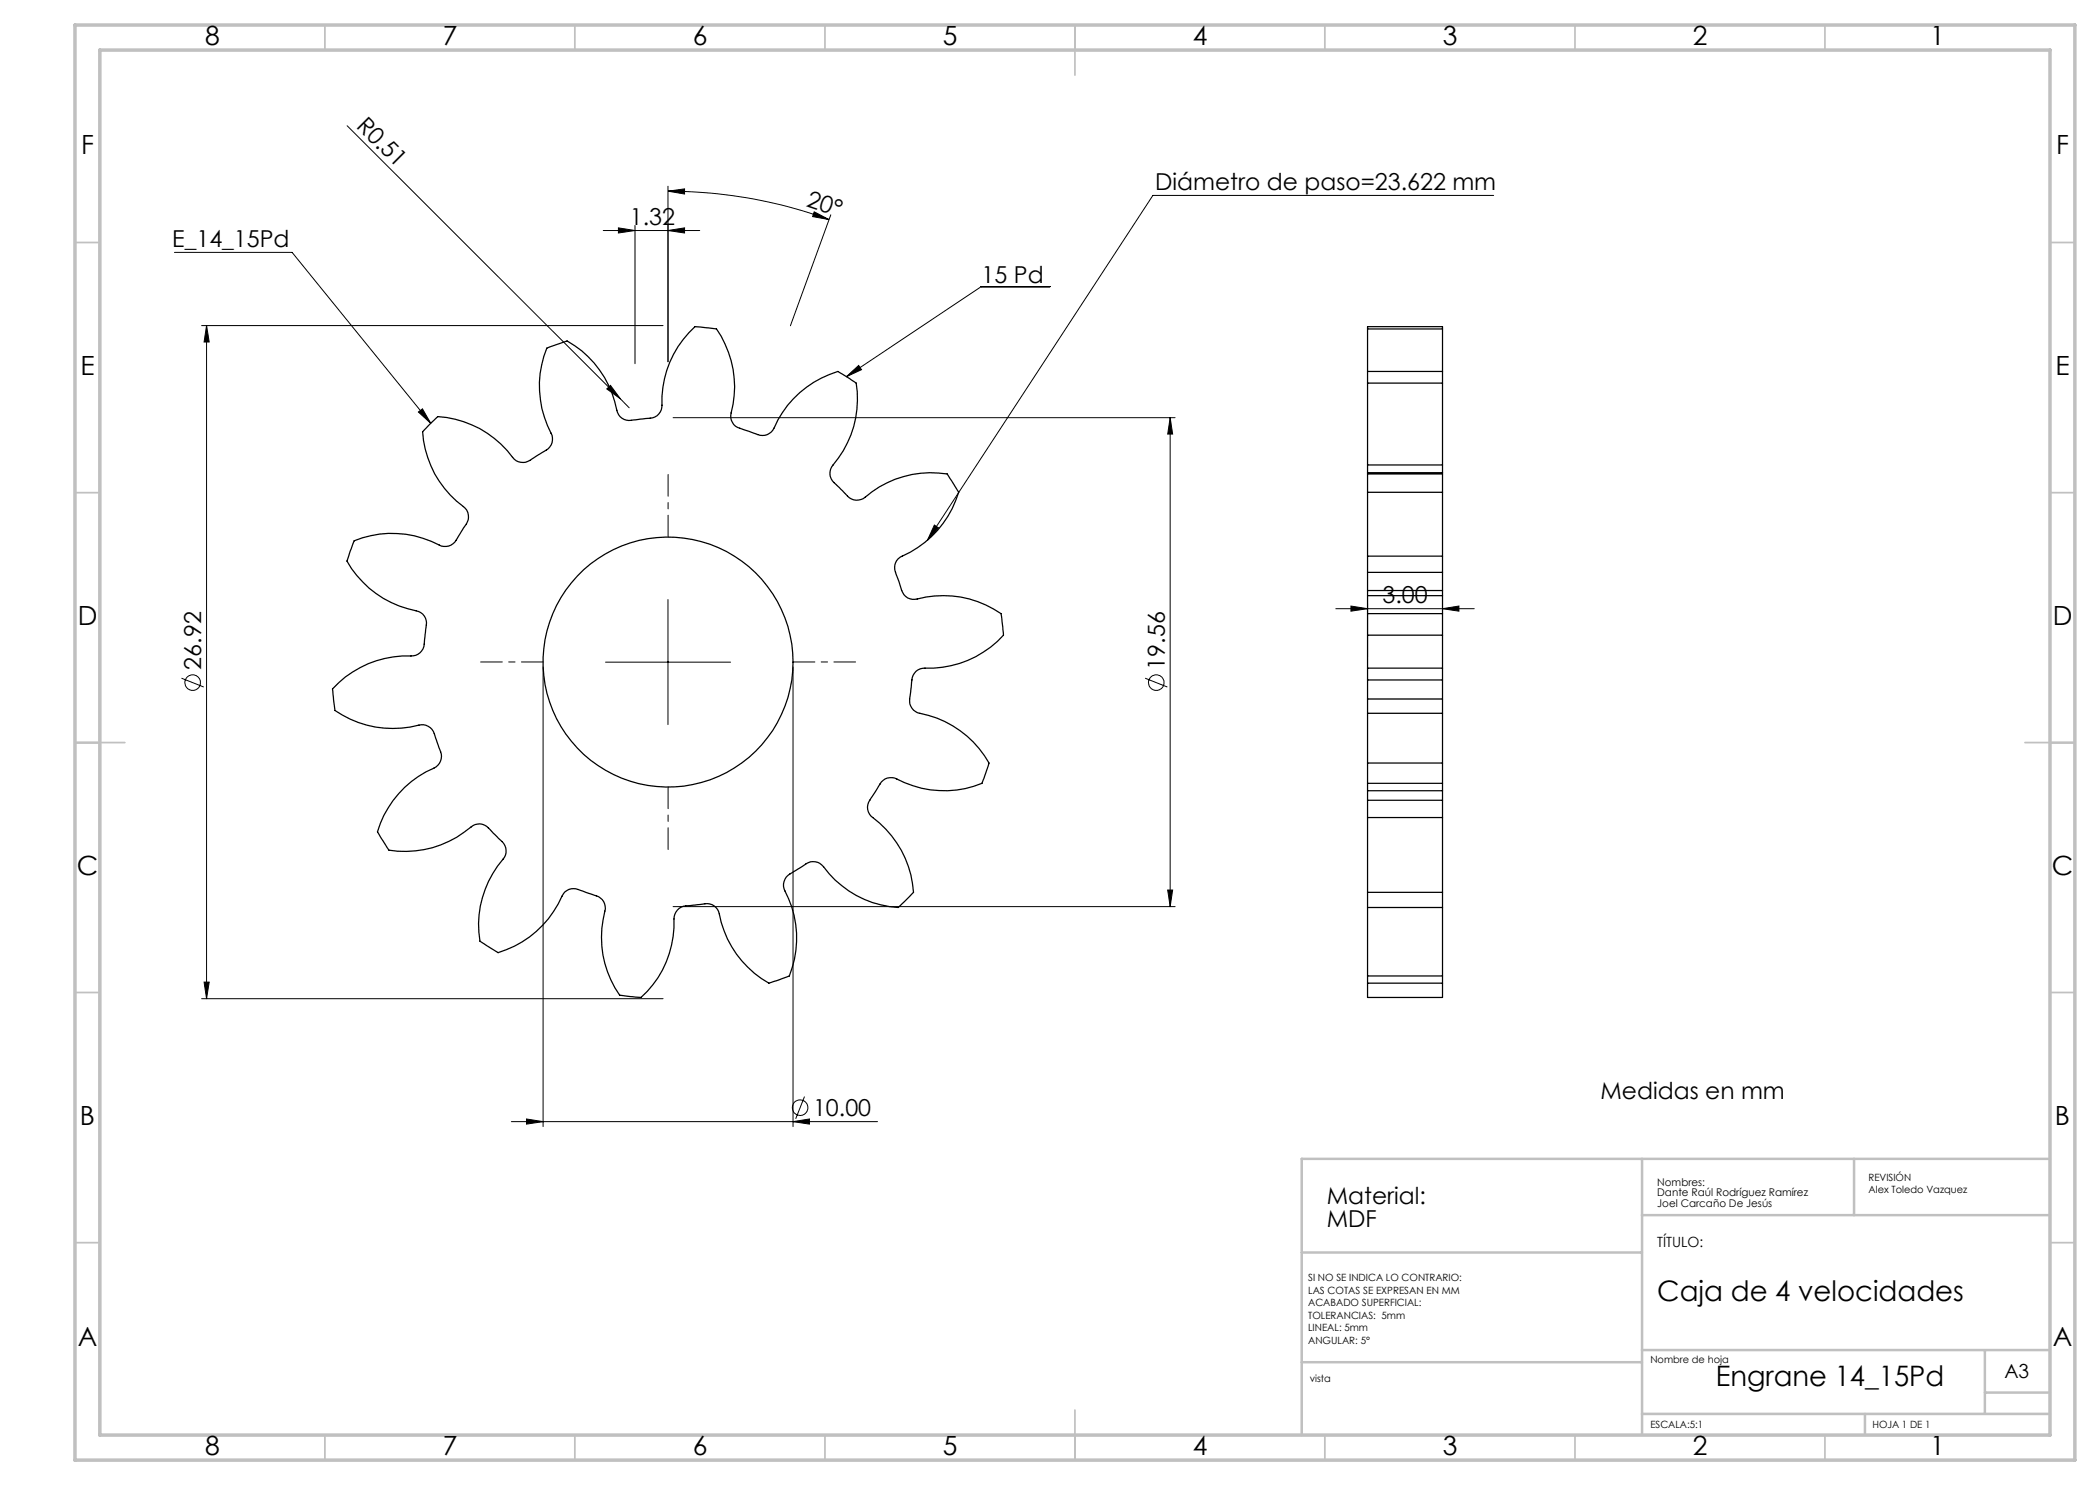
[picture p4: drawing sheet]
<svg xmlns="http://www.w3.org/2000/svg" width="420mm" height="297mm" viewBox="0 0 420 297" stroke-linecap="round" stroke-linejoin="round" font-family="sans-serif">
<g fill="none" stroke="#c0c0c0" stroke-width=".35">
<path d="M65 5v5M115 5v5M165 5v5M215 5v10M265 5v5M315 5v5M365 5v5M15 48.5h5M410 48.5h5M15 98.5h5M410 98.5h5M15 148.5h10"/>
<path d="M405 148.5h10M15 198.5h5M410 198.5h5M15 248.5h5M410 248.5h5M65 287v5M115 287v5M165 287v5M215 282v10M265 287v5M315 287v5M365 287v5"/>
</g>
<path d="M328.4 231.8v55.2M370.8 231.8v11.2M410 231.8h-149.6v55.2M260.4 250.5h68M328.4 243h81.6M260.4 272.4h68M328.4 270h81.6M397 270v12.8M397 278.5h13M328.4 282.8h81.6M373 282.8v4.2" fill="none" stroke="#c0c0c0" stroke-width=".5"/>
<path d="M15 5h400v287h-400zM20 10h390v277h-390z" fill="none" stroke="#c0c0c0" stroke-width=".7"/>
<g fill="none" stroke="#000" stroke-width=".2">
<path d="M69.4 25.1l54.7 54.7M133.6 38.2l3.3-.4v1zM133.6 38.2a93.7 93.7 0 0 1 32.2 5.7M133.6 37.2v35.2M298.7 39.1h-68.1l-45.1 69M34.9 50.5h23.5l27.7 34.2M120.6 46.1h19.3M123.7 45.6l3.3 .5-3.3 .5zM127 45.1v27.6M133.6 46.1l3.3-.5v1zM162.8 42.4l3 1.5-3.3-.6zM166.2 43l-8.1 22.2"/>
<path d="M210 57.3h-13.7l-27 18M40.3 65.1h92.3M41.3 65.1v134.6M41.3 65.1l.5 3.3h-1zM121.4 77.8l.7-.7 2 2.7zM124.1 79.8l1.7 1.8M169.3 75.3l2.4-2.2 .6 .8zM83.7 82.4l.8-.6 1.6 2.9zM134.6 83.5h100.4M234 83.5v97.8M234 83.5l.5 3.3h-1zM133.6 119.9v25"/>
<path d="M186.9 105l.8 .6-2.2 2.5zM36.3 135.6l4.4 1.8M108.6 133.4v91.9M121.1 132.4h25M158.6 133.4v91.9M229 135.6l4.5 1.8M267.2 121.7h27.7M270.2 121.2l3.3 .5-3.3 .5zM273.5 120.7v10.7M288.5 121.7l3.3-.5v1zM288.5 120.7v10.7M233.5 178h1l-.5 3.3z"/>
<path d="M40.3 199.7h92.3M40.8 196.4h1l-.5 3.3zM134.6 181.3h100.4M160.9 219.3l-1.8 4.5M102.3 224.3h73.2M105.3 223.8l3.3 .5-3.3 .5zM158.6 224.3l3.3-.5v1z"/>
<circle cx="38.5" cy="136.5" r="1.56"/>
<circle cx="231.3" cy="136.5" r="1.56"/>
<circle cx="160" cy="221.5" r="1.55"/>
</g>
<path d="M133.6 107.4v-12.5M108.6 132.4h-12.5M158.6 132.4h12.5M133.6 157.4v12.5" fill="none" stroke="#000" stroke-width=".2" stroke-dasharray="15.2 1.3 1.3 1.3" stroke-dashoffset="10.9"/>
<g fill="#000">
<path d="M121.4 77.8l.7-.7 2 2.7z"/>
<path d="M162.8 42.4l3 1.5-3.3-.6zM133.6 38.2l3.3-.4v1z"/>
<path d="M169.3 75.3l2.4-2.2 .6 .8zM83.7 82.4l.8-.6 1.6 2.9zM186.9 105l.8 .6-2.2 2.5z"/>
<path d="M288.5 121.7l3.3-.5v1zM270.2 121.2l3.3 .5-3.3 .5z"/>
<path d="M233.5 178h1l-.5 3.3zM234 83.5l.5 3.3h-1zM40.8 196.4h1l-.5 3.3zM41.3 65.1l.5 3.3h-1z"/>
<path d="M105.3 223.8l3.3 .5-3.3 .5zM158.6 224.3l3.3-.5v1zM123.7 45.6l3.3 .5-3.3 .5zM133.6 46.1l3.3-.5v1z"/>
</g>
<g fill="none" stroke="#000" stroke-width=".25">
<path d="M273.5 76.6v16.4M273.5 74.3v2.3M273.5 65.8v8.5M273.5 65.8v-.5h15v.5M273.5 76.6h15M273.5 74.3h15M273.5 65.8h15M288.5 76.6v16.4M288.5 74.3v2.3M288.5 65.8v8.5M86 84.8l1.6-1.5a20.2 20.2 0 0 1 15.2 8.5 2.84 2.84 0 0 0 4-.3l1.6-1a2.77 2.77 0 0 0 1.8-3.9 20.3 20.3 0 0 1-.8-17l4-1.4a20.6 20.6 0 0 1 10.1 14.3 2.58 2.58 0 0 0 3.2 1.5l2.9-.3a2.57 2.57 0 0 0 2.8-2.7 20.1 20.1 0 0 1 6.6-15.7l4.3 .5a20.6 20.6 0 0 1 2.9 17.3 2.54 2.54 0 0 0 2.2 2.7l2.7 .9a2.62 2.62 0 0 0 3.7-1.1 20.1 20.1 0 0 1 12.8-11.3l3.6 2.3a20.4 20.4 0 0 1-4.9 16.8 2.58 2.58 0 0 0 .8 3.4l2.1 2.1a2.61 2.61 0 0 0 3.8 .5 20.4 20.4 0 0 1 16.4-4.6l2.3 3.7a20.5 20.5 0 0 1-11.7 12.9 2.67 2.67 0 0 0-.8 3.5l.4 .9a9.4 9.4 0 0 0 1.6 3.5 2.58 2.58 0 0 0 2.2 .5 20.2 20.2 0 0 1 16.8 2.9l.5 4.3a20.4 20.4 0 0 1-16.2 6.7 2.69 2.69 0 0 0-2.2 2.8l-.2 1.9a3.7 3.7 0 0 0 .6 3.6 4.8 4.8 0 0 0 3 1.1 20.3 20.3 0 0 1 12.1 9.5l-1.4 4.1a20.4 20.4 0 0 1-17.5-1.1 2.62 2.62 0 0 0-3.1 1.6l-.5 .8a9.2 9.2 0 0 0-1.8 3.4 2.53 2.53 0 0 0 1.1 2.1 20.2 20.2 0 0 1 8.1 15l-3.1 3a20.4 20.4 0 0 1-15.2-8.5 2.8 2.8 0 0 0-4 .3l-1.6 1a2.82 2.82 0 0 0-1.8 3.9 20.1 20.1 0 0 1 .9 17l-4.1 1.4a20.4 20.4 0 0 1-10.1-14.3 2.58 2.58 0 0 0-3.2-1.5l-2.8 .3a2.62 2.62 0 0 0-2.9 2.7 20 20 0 0 1-6.6 15.7l-4.3-.5a20.2 20.2 0 0 1-2.8-17.2 2.61 2.61 0 0 0-2.3-2.8l-2.7-.9a2.59 2.59 0 0 0-3.7 1.1 20.3 20.3 0 0 1-12.8 11.3l-3.6-2.3a20.4 20.4 0 0 1 4.9-16.8 2.8 2.8 0 0 0-1.2-3.7l-.7-.7a5.4 5.4 0 0 0-3-2.2 2.42 2.42 0 0 0-1.8 .6 20.2 20.2 0 0 1-16.4 4.6l-2.3-3.6a20.5 20.5 0 0 1 11.7-13 2.85 2.85 0 0 0 .6-3.9l-.7-1.9a2.76 2.76 0 0 0-3.3-2.6 20.3 20.3 0 0 1-16.8-2.9l-.5-4.3a20.4 20.4 0 0 1 16.2-6.6 2.8 2.8 0 0 0 2.2-3.3l.2-1.9a2.84 2.84 0 0 0-1.4-3.7 20.5 20.5 0 0 1-14.3-10.1l1.4-4a20.4 20.4 0 0 1 17.5 1 2.85 2.85 0 0 0 3.4-2l1-1.6a2.77 2.77 0 0 0 0-4.3 19.9 19.9 0 0 1-8.2-14.9zM273.5 98.5v12.7"/>
<path d="M273.5 94.8v3.7M273.5 94.5v.3M273.5 93v1.5M273.5 94.5h15M273.5 98.5h15M273.5 94.8h15M273.5 93h15M288.5 98.5v12.7M288.5 94.8v3.7M288.5 94.5v.3M288.5 93v1.5M273.5 119.1v3.6"/>
<path d="M273.5 118.1v1M273.5 111.2v3.3M273.5 114.5v3.6M273.5 119.1h15M273.5 111.2h15M273.5 118.1h15M273.5 114.5h15M288.5 119.1v3.6M288.5 118.1v1M288.5 111.2v3.3M288.5 114.5v3.6M273.5 122.7v4.3"/>
<path d="M273.5 127v6.6M273.5 133.6v2.4M273.5 139.8v2.9M273.5 136v3.8M273.5 133.6h15M273.5 127h15M273.5 122.7h15M273.5 136h15M273.5 139.8h15M288.5 122.7v4.3M288.5 127v6.6M288.5 133.6v2.4"/>
<path d="M288.5 139.8v2.9M288.5 136v3.8M273.5 142.7v9.9M273.5 152.6v4.1M273.5 156.7v1.4M273.5 158.1v2M273.5 158.1h15M273.5 152.6h15M273.5 142.7h15M273.5 156.7h15M288.5 142.7v9.9M288.5 152.6v4.1"/>
<path d="M288.5 156.7v1.4M288.5 158.1v2M273.5 163.5v15M273.5 178.5v3M273.5 160.1v3.4M273.5 178.5h15M273.5 163.5h15M273.5 160.1h15M288.5 163.5v15M288.5 178.5v3M288.5 160.1v3.4M273.5 181.5v13.7"/>
<path d="M273.5 195.2v1.4M273.5 196.6v2.9h15v-2.9M273.5 181.5h15M273.5 195.2h15M273.5 196.6h15M288.5 181.5v13.7M288.5 195.2v1.4"/>
<circle cx="133.6" cy="132.4" r="25"/>
</g>
<g font-size="5.6">
<text x="331.5" y="260.1">Caja de 4 velocidades</text>
<text x="343.1" y="277.2">Engrane 14_15Pd</text>
</g>
<g font-size="5.3">
<text x="41" y="9">8</text>
<text x="88.5" y="9">7</text>
<text x="138.5" y="9">6</text>
<text x="188.5" y="9">5</text>
<text x="238.5" y="9">4</text>
<text x="288.5" y="9">3</text>
<text x="338.5" y="9">2</text>
<text x="386" y="9">1</text>
<text x="16.2" y="30.7">F</text>
<text x="411.2" y="30.7">F</text>
<text x="16.1" y="75">E</text>
<text x="411.1" y="75">E</text>
<text x="15.5" y="125">D</text>
<text x="410.5" y="125">D</text>
<text x="15.4" y="175">C</text>
<text x="410.4" y="175">C</text>
<text x="16" y="225">B</text>
<text x="411" y="225">B</text>
<text x="15.5" y="269.2">A</text>
<text x="410.5" y="269.2">A</text>
<text x="41" y="291">8</text>
<text x="88.5" y="291">7</text>
<text x="138.5" y="291">6</text>
<text x="188.5" y="291">5</text>
<text x="238.5" y="291">4</text>
<text x="288.5" y="291">3</text>
<text x="338.5" y="291">2</text>
<text x="386" y="291">1</text>
</g>
<g font-size="4.7">
<text x="71.1" y="25.3" transform="rotate(45 71.1 25.3)">R0.51</text>
<text x="161.1" y="41.2" transform="rotate(19 161.1 41.2)">20°</text>
<text x="231" y="38">Diámetro de paso=23.622 mm</text>
<text x="126" y="45.1">1.32</text>
<text x="34.4" y="49.4">E_14_15Pd</text>
<text x="196.3" y="56.6">15 Pd</text>
<text x="276.5" y="120.7">3.00</text>
<text x="40.3" y="133.9" transform="rotate(-90 40.3 133.9)">26.92</text>
<text x="233" y="133.9" transform="rotate(-90 233 133.9)">19.56</text>
<text x="320.1" y="219.7">Medidas en mm</text>
<text x="162.6" y="223.2">10.00</text>
<text x="265.3" y="240.8">Material:</text>
<text x="265.3" y="245.3">MDF</text>
</g>
<text font-size="3.9" x="400.9" y="275.5">A3</text>
<text font-size="2.8" x="331.5" y="249.4">TÍTULO:</text>
<g font-size="2.1">
<text x="331.5" y="237.2">Nombres:</text>
<text x="331.5" y="239.3">Dante Raúl Rodríguez Ramírez</text>
<text x="331.5" y="241.4">Joel Carcaño De Jesús</text>
</g>
<g font-size="2">
<text x="373.7" y="236.1">REVISIÓN</text>
<text x="373.7" y="238.6">Alex Toledo Vazquez</text>
<text x="261.6" y="256.3">SI NO SE INDICA LO CONTRARIO:</text>
<text x="261.6" y="258.8">LAS COTAS SE EXPRESAN EN MM</text>
<text x="261.6" y="261.3">ACABADO SUPERFICIAL:</text>
<text x="261.6" y="263.8">TOLERANCIAS: 5mm</text>
<text x="261.6" y="266.3">LINEAL: 5mm</text>
<text x="261.6" y="268.8">ANGULAR: 5°</text>
<text x="330.1" y="272.5">Nombre de hoja</text>
<text x="262" y="276.4">vista</text>
<text x="330.1" y="285.6">ESCALA:5:1</text>
<text x="374.5" y="285.6">HOJA 1 DE 1</text>
</g>
</svg>
